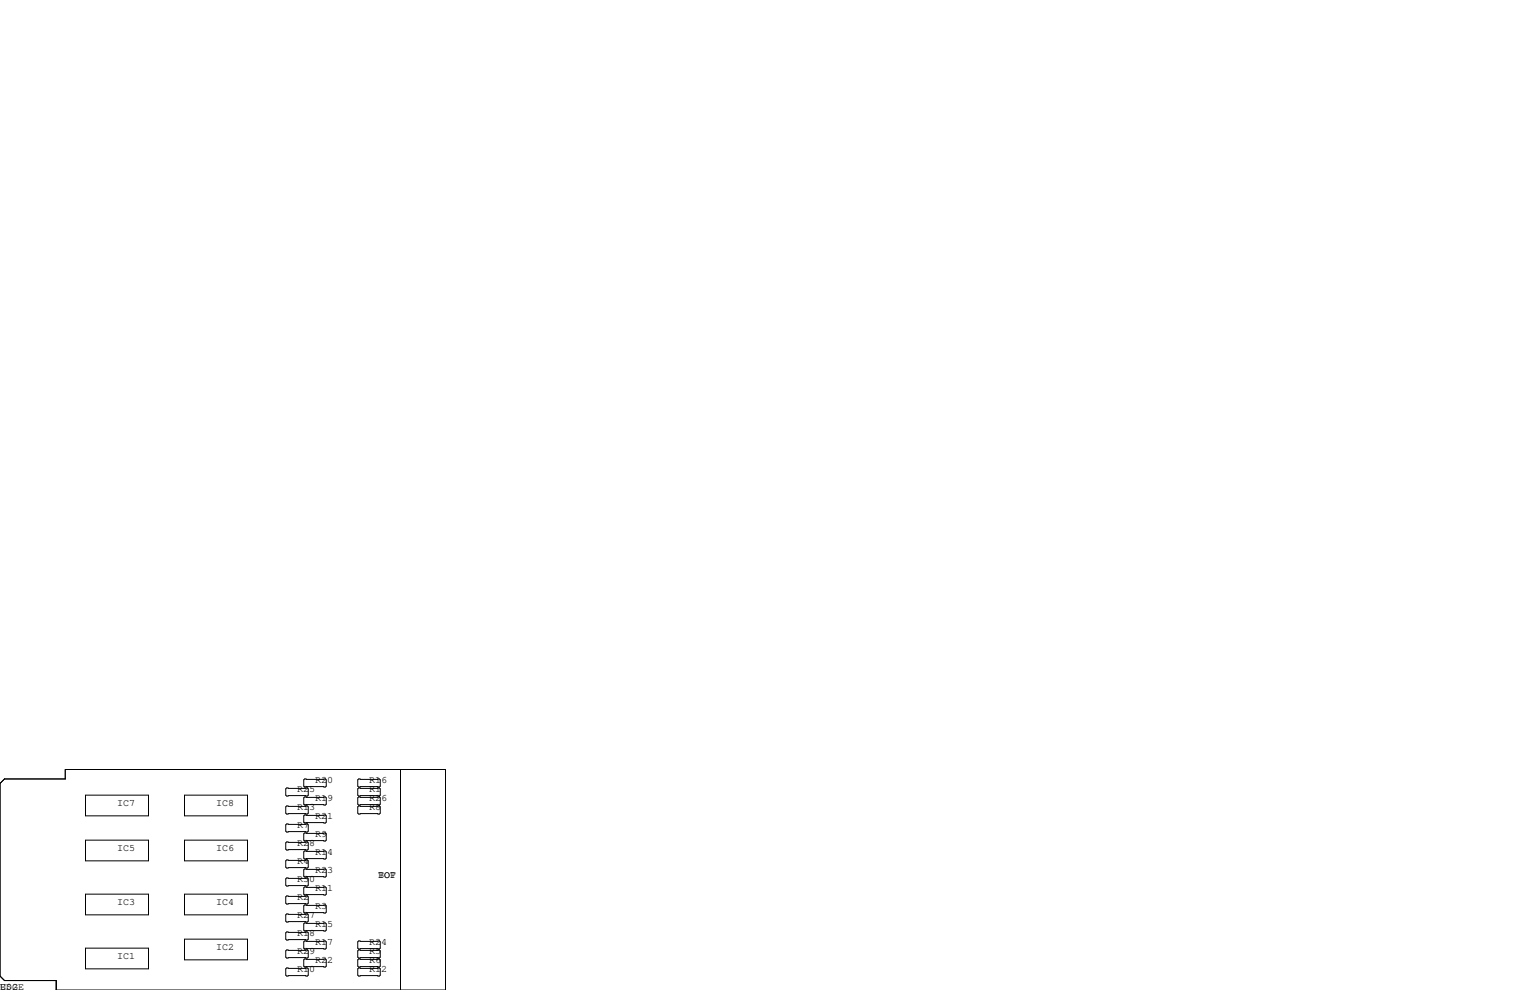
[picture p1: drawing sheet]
<svg xmlns="http://www.w3.org/2000/svg" width="432mm" height="279mm" viewBox="0 0 432 279" stroke-linecap="round" stroke-linejoin="round" font-family="sans-serif">
<g fill="none" stroke="#000" stroke-width=".28">
<path d="M86 219.8h5.8l.3 .3v1.8l-.3 .2h-5.8l-.3-.2v-1.8zM101.2 219.8h5.9l.2 .3v1.8l-.2 .2h-5.9l-.2-.2v-1.8zM113 217.2v62.2M0 221.1l1.3-1.3h17.1v-2.6h107.3v62.2h-109.8v-2.7h-14.6l-1.3-1.2zM24.1 224.4h17.8v5.9h-17.8zM24.1 237.1h17.8v5.9h-17.8zM52.1 224.4h17.8v5.9h-17.8zM52.1 237.1h17.8v5.9h-17.8zM80.9 222.4h5.8l.3 .2v1.8l-.3 .3h-5.8l-.3-.3v-1.8zM80.9 227.5h5.8l.3 .2v1.8l-.3 .2h-5.8l-.3-.2v-1.8zM80.9 232.5h5.8l.3 .3v1.8l-.3 .2h-5.8l-.3-.2v-1.8zM80.9 237.6h5.8l.3 .3v1.7l-.3 .3h-5.8l-.3-.3v-1.7z"/>
<path d="M86 224.9h5.8l.3 .3v1.7l-.3 .3h-5.8l-.3-.3v-1.7zM86 230h5.8l.3 .3v1.7l-.3 .3h-5.8l-.3-.3v-1.7zM86 235.1h5.8l.3 .2v1.8l-.3 .3h-5.8l-.3-.3v-1.8zM101.2 222.4h5.9l.2 .2v1.8l-.2 .3h-5.9l-.2-.3v-1.8zM101.2 224.9h5.9l.2 .3v1.7l-.2 .3h-5.9l-.2-.3v-1.7zM101.2 227.5h5.9l.2 .2v1.8l-.2 .2h-5.9l-.2-.2v-1.8zM24.1 252.3h17.8v5.9h-17.8zM52.1 252.3h17.8v5.9h-17.8zM80.6 253.1l.3-.2h5.8l.3 .2v1.8l-.3 .2h-5.8l-.3-.2zM80.6 248l.3-.2h5.8l.3 .2v1.8l-.3 .3h-5.8l-.3-.3zM80.6 258.2l.3-.3h5.8l.3 .3v1.8l-.3 .2h-5.8l-.3-.2zM80.9 242.7h5.8l.3 .3v1.7l-.3 .3h-5.8l-.3-.3v-1.7z"/>
<path d="M85.7 255.7l.3-.3h5.8l.3 .3v1.7l-.3 .3h-5.8l-.3-.3zM85.7 245.5l.3-.3h5.8l.3 .3v1.8l-.3 .2h-5.8l-.3-.2zM85.7 250.6l.3-.3h5.8l.3 .3v1.7l-.3 .3h-5.8l-.3-.3zM86 240.2h5.8l.3 .2v1.8l-.3 .2h-5.8l-.3-.2v-1.8zM24.1 267.6h17.8v5.8h-17.8zM52.1 265h17.8v5.9h-17.8zM80.6 263.3l.3-.3h5.8l.3 .3v1.7l-.3 .3h-5.8l-.3-.3zM80.6 268.4l.3-.3h5.8l.3 .3v1.7l-.3 .3h-5.8l-.3-.3zM80.6 273.4l.3-.2h5.8l.3 .2v1.8l-.3 .3h-5.8l-.3-.3zM85.7 260.7l.3-.2h5.8l.3 .2v1.8l-.3 .3h-5.8l-.3-.3zM85.7 265.8l.3-.2h5.8l.3 .2v1.8l-.3 .2h-5.8l-.3-.2zM85.7 270.9l.3-.3h5.8l.3 .3v1.8l-.3 .2h-5.8l-.3-.2z"/>
<path d="M101 265.8l.2-.2h5.9l.2 .2v1.8l-.2 .2h-5.9l-.2-.2zM101 268.4l.2-.3h5.9l.2 .3v1.7l-.2 .3h-5.9l-.2-.3zM101 270.9l.2-.3h5.9l.2 .3v1.8l-.2 .2h-5.9l-.2-.2zM101 273.4l.2-.2h5.9l.2 .2v1.8l-.2 .3h-5.9l-.2-.3z"/>
</g>
<g font-size="2.8">
<text x="88.9" y="221">R20</text>
<text x="104.1" y="221">R16</text>
<text x="33" y="227.3">IC7</text>
<text x="61" y="227.3">IC8</text>
<text x="83.8" y="223.5">R25</text>
<text x="88.9" y="226.1">R19</text>
<text x="104.1" y="223.5">R1</text>
<text x="104.1" y="226.1">R26</text>
<text x="83.8" y="233.7">R7</text>
<text x="83.8" y="228.6">R13</text>
<text x="88.9" y="231.1">R21</text>
<text x="104.1" y="228.6">R8</text>
<text x="83.8" y="238.8">R28</text>
<text x="88.9" y="236.2">R9</text>
<text x="33" y="240">IC5</text>
<text x="61" y="240">IC6</text>
<text x="83.8" y="243.8">R4</text>
<text x="88.9" y="241.3">R14</text>
<text x="83.8" y="248.9">R30</text>
<text x="88.9" y="251.5">R11</text>
<text x="88.9" y="246.4">R23</text>
<text x="106.7" y="247.6">BOT</text>
<text x="106.7" y="247.6">T P</text>
<text x="33" y="255.3">IC3</text>
<text x="61" y="255.3">IC4</text>
<text x="83.8" y="254">R2</text>
<text x="88.9" y="256.5">R3</text>
<text x="83.8" y="259.1">R27</text>
<text x="88.9" y="261.6">R15</text>
<text x="61" y="268">IC2</text>
<text x="83.8" y="264.2">R18</text>
<text x="83.8" y="269.2">R29</text>
<text x="88.9" y="266.7">R17</text>
<text x="104.1" y="269.2">R5</text>
<text x="104.1" y="266.7">R24</text>
<text x="33" y="270.5">IC1</text>
<text x="83.8" y="274.3">R10</text>
<text x="88.9" y="271.8">R22</text>
<text x="104.1" y="271.8">R6</text>
<text x="104.1" y="274.3">R12</text>
<text x="0" y="279.4">EDGE</text>
<text x="0" y="279.4">U$2</text>
</g>
</svg>
